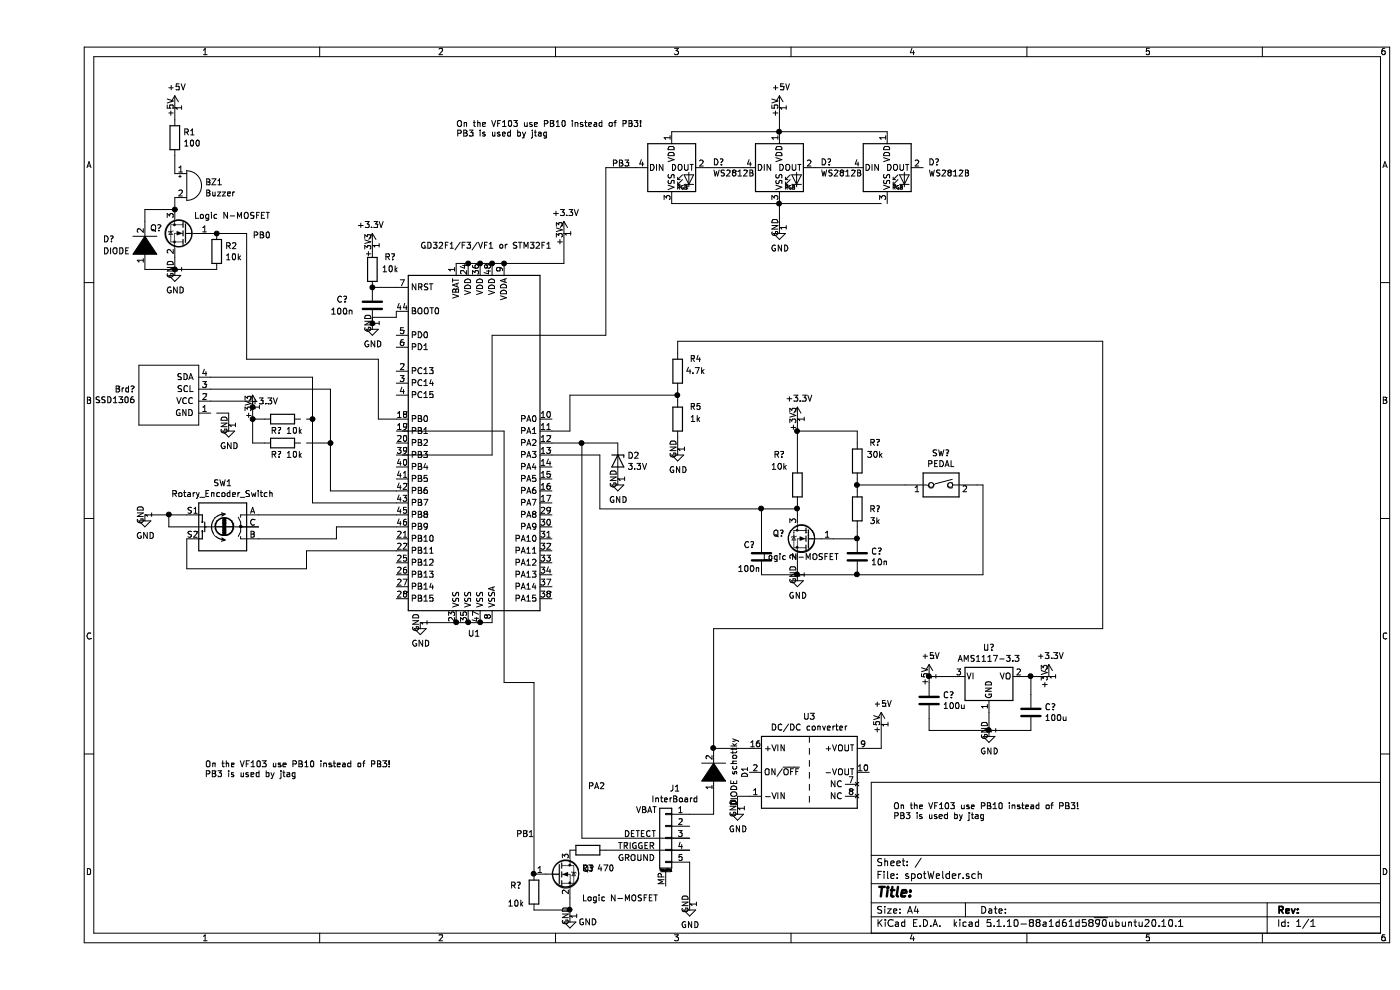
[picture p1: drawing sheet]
EESchema Schematic File Version 4
EELAYER 30 0
EELAYER END
$Descr A4 11693 8268
encoding utf-8
Sheet 1 1
Title ""
Date ""
Rev ""
Comp ""
Comment1 ""
Comment2 ""
Comment3 ""
Comment4 ""
$EndDescr
$Comp
L Device:Rotary_Encoder_Switch SW1
U 1 1
P 1550 4400
F 0 "SW1" H 1550 4767 50  0000 C CNN
F 1 "Rotary_Encoder_Switch" H 1550 4676 50  0000 C CNN
F 2 "" H 1400 4560 50  0001 C CNN
F 3 "~" H 1550 4660 50  0001 C CNN
	1    1550 4400
	-1   0    0    -1  
$EndComp
$Comp
L Connector_Generic_MountingPin:Conn_01x05_MountingPin J1
U 1 1
P 5250 7000
F 0 "J1" H 5172 7417 50  0000 C CNN
F 1 "InterBoard" H 5172 7326 50  0000 C CNN
F 2 "" H 5250 7000 50  0001 C CNN
F 3 "~" H 5250 7000 50  0001 C CNN
	1    5250 7000
	-1   0    0    -1  
$EndComp
$Comp
L Converter_DCDC:ATA00A18S-L U3
U 1 1
P 6450 6450
F 0 "U3" H 6450 6917 50  0000 C CNN
F 1 "DC/DC converter" H 6450 6826 50  0000 C CNN
F 2 "Converter_DCDC:Converter_DCDC_Artesyn_ATA_SMD" H 6450 6100 50  0001 C CIN
F 3 "https://www.artesyn.com/power/assets/ata_series_ds_01apr2015_79c25814fd.pdf" H 6450 6000 50  0001 C CNN
	1    6450 6450
	1    0    0    -1  
$EndComp
$Comp
L power:GND #PWR05
U 1 1
P 5450 7550
F 0 "#PWR05" H 5450 7300 50  0001 C CNN
F 1 "GND" H 5455 7377 50  0000 C CNN
F 2 "" H 5450 7550 50  0001 C CNN
F 3 "" H 5450 7550 50  0001 C CNN
	1    5450 7550
	1    0    0    -1  
$EndComp
$Comp
L power:GND #PWR010
U 1 1
P 5850 6750
F 0 "#PWR010" H 5850 6500 50  0001 C CNN
F 1 "GND" H 5855 6577 50  0000 C CNN
F 2 "" H 5850 6750 50  0001 C CNN
F 3 "" H 5850 6750 50  0001 C CNN
	1    5850 6750
	1    0    0    -1  
$EndComp
$Comp
L power:GND #PWR03
U 1 1
P 3200 5200
F 0 "#PWR03" H 3200 4950 50  0001 C CNN
F 1 "GND" H 3205 5027 50  0000 C CNN
F 2 "" H 3200 5200 50  0001 C CNN
F 3 "" H 3200 5200 50  0001 C CNN
	1    3200 5200
	1    0    0    -1  
$EndComp
Wire Wire Line
	5950 6650 5850 6650
Wire Wire Line
	5850 6650 5850 6750
Wire Wire Line
	7050 6250 6950 6250
$Comp
L Device:R R3
U 1 1
P 4600 7100
F 0 "R3" V 4750 7100 50  0000 C CNN
F 1 "470" V 4750 7250 50  0000 C CNN
F 2 "" V 4530 7100 50  0001 C CNN
F 3 "~" H 4600 7100 50  0001 C CNN
	1    4600 7100
	0    1    1    0   
$EndComp
$Comp
L power:GND #PWR07
U 1 1
P 4850 4000
F 0 "#PWR07" H 4850 3750 50  0001 C CNN
F 1 "GND" H 4855 3827 50  0000 C CNN
F 2 "" H 4850 4000 50  0001 C CNN
F 3 "" H 4850 4000 50  0001 C CNN
	1    4850 4000
	1    0    0    -1  
$EndComp
$Comp
L Device:D_Zener D2
U 1 1
P 4850 3850
F 0 "D2" V 4804 3930 50  0000 L CNN
F 1 "3.3V" V 4895 3930 50  0000 L CNN
F 2 "" H 4850 3850 50  0001 C CNN
F 3 "~" H 4850 3850 50  0001 C CNN
	1    4850 3850
	0    1    1    0   
$EndComp
Text Label 5000 6800 0    50   ~ 0
VBAT
Text Label 4900 7000 0    50   ~ 0
DETECT
Text Label 4850 7100 0    50   ~ 0
TRIGGER
Text Label 4850 7200 0    50   ~ 0
GROUND
$Comp
L pspice:DIODE D1
U 1 1
P 5650 6450
F 0 "D1" H 5650 6715 50  0000 C CNN
F 1 "DIODE schottky" H 5650 6624 50  0000 C CNN
F 2 "" H 5650 6450 50  0001 C CNN
F 3 "~" H 5650 6450 50  0001 C CNN
	1    5650 6450
	0    1    -1   0   
$EndComp
$Comp
L Device:R R4
U 1 1
P 5350 3100
F 0 "R4" H 5200 3000 50  0000 C CNN
F 1 "4.7k" H 5200 3100 50  0000 C CNN
F 2 "" V 5280 3100 50  0001 C CNN
F 3 "~" H 5350 3100 50  0001 C CNN
	1    5350 3100
	-1   0    0    1   
$EndComp
$Comp
L Device:R R5
U 1 1
P 5350 3500
F 0 "R5" H 5200 3400 50  0000 C CNN
F 1 "1k" H 5200 3500 50  0000 C CNN
F 2 "" V 5280 3500 50  0001 C CNN
F 3 "~" H 5350 3500 50  0001 C CNN
	1    5350 3500
	-1   0    0    1   
$EndComp
$Comp
L power:GND #PWR09
U 1 1
P 5350 3750
F 0 "#PWR09" H 5350 3500 50  0001 C CNN
F 1 "GND" H 5355 3577 50  0000 C CNN
F 2 "" H 5350 3750 50  0001 C CNN
F 3 "" H 5350 3750 50  0001 C CNN
	1    5350 3750
	1    0    0    -1  
$EndComp
Wire Wire Line
	5350 3650 5350 3750
Wire Wire Line
	5350 3250 5350 3300
Connection ~ 5350 3300
Wire Wire Line
	5350 3300 5350 3350
Wire Wire Line
	5350 2850 5350 2950
$Comp
L Device:Buzzer BZ1
U 1 1
P 1250 1550
F 0 "BZ1" H 1402 1579 50  0000 L CNN
F 1 "Buzzer" H 1402 1488 50  0000 L CNN
F 2 "" V 1225 1650 50  0001 C CNN
F 3 "~" V 1225 1650 50  0001 C CNN
	1    1250 1550
	1    0    0    -1  
$EndComp
$Comp
L power:GND #PWR02
U 1 1
P 1150 2250
F 0 "#PWR02" H 1150 2000 50  0001 C CNN
F 1 "GND" H 1155 2077 50  0000 C CNN
F 2 "" H 1150 2250 50  0001 C CNN
F 3 "" H 1150 2250 50  0001 C CNN
	1    1150 2250
	1    0    0    -1  
$EndComp
$Comp
L power:GND #PWR08
U 1 1
P 1600 3550
F 0 "#PWR08" H 1600 3300 50  0001 C CNN
F 1 "GND" H 1605 3377 50  0000 C CNN
F 2 "" H 1600 3550 50  0001 C CNN
F 3 "" H 1600 3550 50  0001 C CNN
	1    1600 3550
	1    0    0    -1  
$EndComp
$Comp
L power:+3.3V #PWR06
U 1 1
P 1800 3400
F 0 "#PWR06" H 1800 3250 50  0001 C CNN
F 1 "+3.3V" H 1700 3450 50  0000 C CNN
F 2 "" H 1800 3400 50  0001 C CNN
F 3 "" H 1800 3400 50  0001 C CNN
	1    1800 3400
	-1   0    0    -1  
$EndComp
$Comp
L Device:R R1
U 1 1
P 1150 1150
F 0 "R1" H 1220 1196 50  0000 L CNN
F 1 "100" H 1220 1105 50  0000 L CNN
F 2 "" V 1080 1150 50  0001 C CNN
F 3 "~" H 1150 1150 50  0001 C CNN
	1    1150 1150
	1    0    0    -1  
$EndComp
$Comp
L power:+5V #PWR012
U 1 1
P 7050 6050
F 0 "#PWR012" H 7050 5900 50  0001 C CNN
F 1 "+5V" H 7065 6223 50  0000 C CNN
F 2 "" H 7050 6050 50  0001 C CNN
F 3 "" H 7050 6050 50  0001 C CNN
	1    7050 6050
	1    0    0    -1  
$EndComp
Wire Wire Line
	7050 6050 7050 6250
$Comp
L power:+5V #PWR01
U 1 1
P 1150 900
F 0 "#PWR01" H 1150 750 50  0001 C CNN
F 1 "+5V" H 1165 1073 50  0000 C CNN
F 2 "" H 1150 900 50  0001 C CNN
F 3 "" H 1150 900 50  0001 C CNN
	1    1150 900 
	1    0    0    -1  
$EndComp
$Comp
L Device:R R2
U 1 1
P 1500 2100
F 0 "R2" H 1570 2146 50  0000 L CNN
F 1 "10k" H 1570 2055 50  0000 L CNN
F 2 "" V 1430 2100 50  0001 C CNN
F 3 "~" H 1500 2100 50  0001 C CNN
	1    1500 2100
	1    0    0    -1  
$EndComp
Wire Wire Line
	1150 1000 1150 900 
Wire Wire Line
	1150 1450 1150 1300
Wire Wire Line
	1150 1750 1150 1650
Wire Wire Line
	1450 1950 1500 1950
Wire Wire Line
	1500 2250 1150 2250
Connection ~ 1150 2250
Wire Wire Line
	1150 2150 1150 2250
$Comp
L Transistor_FET:ZXMN2A01F Q?
U 1 1
P 4350 7300
F 0 "Q?" H 4555 7346 50  0000 L CNN
F 1 "Logic N-MOSFET" H 4550 7100 50  0000 L CNN
F 2 "Package_TO_SOT_SMD:SOT-23" H 4550 7225 50  0001 L CIN
F 3 "http://www.diodes.com/assets/Datasheets/ZXMN2A01F.pdf" H 4350 7300 50  0001 L CNN
	1    4350 7300
	1    0    0    -1  
$EndComp
$Comp
L Device:R R?
U 1 1
P 4150 7450
F 0 "R?" H 4300 7400 50  0000 C CNN
F 1 "10k" H 4300 7550 50  0000 C CNN
F 2 "" V 4080 7450 50  0001 C CNN
F 3 "~" H 4150 7450 50  0001 C CNN
	1    4150 7450
	-1   0    0    1   
$EndComp
$Comp
L Transistor_FET:ZXMN2A01F Q?
U 1 1
P 6450 4500
F 0 "Q?" H 6655 4546 50  0000 L CNN
F 1 "Logic N-MOSFET" H 6200 4350 50  0000 L CNN
F 2 "Package_TO_SOT_SMD:SOT-23" H 6650 4425 50  0001 L CIN
F 3 "http://www.diodes.com/assets/Datasheets/ZXMN2A01F.pdf" H 6450 4500 50  0001 L CNN
	1    6450 4500
	-1   0    0    -1  
$EndComp
$Comp
L power:GND #PWR?
U 1 1
P 6350 4800
F 0 "#PWR?" H 6350 4550 50  0001 C CNN
F 1 "GND" H 6355 4627 50  0000 C CNN
F 2 "" H 6350 4800 50  0001 C CNN
F 3 "" H 6350 4800 50  0001 C CNN
	1    6350 4800
	1    0    0    -1  
$EndComp
$Comp
L power:+3.3V #PWR?
U 1 1
P 6350 3500
F 0 "#PWR?" H 6350 3350 50  0001 C CNN
F 1 "+3.3V" H 6365 3673 50  0000 C CNN
F 2 "" H 6350 3500 50  0001 C CNN
F 3 "" H 6350 3500 50  0001 C CNN
	1    6350 3500
	1    0    0    -1  
$EndComp
$Comp
L Device:R R?
U 1 1
P 6850 4250
F 0 "R?" H 7000 4250 50  0000 C CNN
F 1 "3k" H 7000 4150 50  0000 C CNN
F 2 "" V 6780 4250 50  0001 C CNN
F 3 "~" H 6850 4250 50  0001 C CNN
	1    6850 4250
	1    0    0    -1  
$EndComp
$Comp
L Device:R R?
U 1 1
P 6850 3850
F 0 "R?" H 6700 3700 50  0000 C CNN
F 1 "30k" H 6700 3800 50  0000 C CNN
F 2 "" V 6780 3850 50  0001 C CNN
F 3 "~" H 6850 3850 50  0001 C CNN
	1    6850 3850
	-1   0    0    1   
$EndComp
$Comp
L Device:R R?
U 1 1
P 6350 4050
F 0 "R?" H 6500 3800 50  0000 C CNN
F 1 "10k" H 6500 3900 50  0000 C CNN
F 2 "" V 6280 4050 50  0001 C CNN
F 3 "~" H 6350 4050 50  0001 C CNN
	1    6350 4050
	-1   0    0    1   
$EndComp
Wire Wire Line
	6350 4700 6350 4800
Connection ~ 6350 4800
Wire Wire Line
	6350 4300 6350 4250
Connection ~ 6350 4250
Wire Wire Line
	6350 4250 6350 4200
$Comp
L Device:C C?
U 1 1
P 6850 4650
F 0 "C?" H 6965 4696 50  0000 L CNN
F 1 "10n" H 6965 4605 50  0000 L CNN
F 2 "" H 6888 4500 50  0001 C CNN
F 3 "~" H 6850 4650 50  0001 C CNN
	1    6850 4650
	1    0    0    -1  
$EndComp
Wire Wire Line
	6350 4800 6850 4800
$Comp
L Switch:SW_DIP_x01 SW?
U 1 1
P 7550 4050
F 0 "SW?" H 7550 4317 50  0000 C CNN
F 1 "PEDAL" H 7550 4226 50  0000 C CNN
F 2 "" H 7550 4050 50  0001 C CNN
F 3 "~" H 7550 4050 50  0001 C CNN
	1    7550 4050
	1    0    0    -1  
$EndComp
Wire Wire Line
	6650 4500 6850 4500
Connection ~ 6850 4800
Wire Wire Line
	6850 4800 7900 4800
Wire Wire Line
	6350 3500 6350 3600
Wire Wire Line
	6350 3600 6850 3600
Wire Wire Line
	6850 3600 6850 3700
Connection ~ 6350 3600
Wire Wire Line
	6350 3600 6350 3900
Wire Wire Line
	6850 4000 6850 4050
Wire Wire Line
	6850 4400 6850 4500
Connection ~ 6850 4500
Wire Wire Line
	7850 4050 7900 4050
Wire Wire Line
	7900 4050 7900 4800
Wire Wire Line
	7250 4050 6850 4050
Connection ~ 6850 4050
Wire Wire Line
	6850 4050 6850 4100
$Comp
L Device:C C?
U 1 1
P 6050 4650
F 0 "C?" H 5900 4750 50  0000 L CNN
F 1 "100n" H 5850 4550 50  0000 L CNN
F 2 "" H 6088 4500 50  0001 C CNN
F 3 "~" H 6050 4650 50  0001 C CNN
	1    6050 4650
	1    0    0    -1  
$EndComp
$Comp
L spotWelder-rescue:SSD1306-SSD1306-128x64_OLED Brd?
U 1 1
P 1100 3300
F 0 "Brd?" V 1146 3022 50  0000 R CNN
F 1 "SSD1306" V 1055 3022 50  0000 R CNN
F 2 "" H 1100 3550 50  0001 C CNN
F 3 "" H 1100 3550 50  0001 C CNN
	1    1100 3300
	0    1    -1   0   
$EndComp
$Comp
L LED:WS2812B D?
U 1 1
P 5300 1400
F 0 "D?" H 5644 1446 50  0000 L CNN
F 1 "WS2812B" H 5644 1355 50  0000 L CNN
F 2 "LED_SMD:LED_WS2812B_PLCC4_5.0x5.0mm_P3.2mm" H 5350 1100 50  0001 L TNN
F 3 "https://cdn-shop.adafruit.com/datasheets/WS2812B.pdf" H 5400 1025 50  0001 L TNN
	1    5300 1400
	1    0    0    -1  
$EndComp
$Comp
L LED:WS2812B D?
U 1 1
P 6200 1400
F 0 "D?" H 6544 1446 50  0000 L CNN
F 1 "WS2812B" H 6544 1355 50  0000 L CNN
F 2 "LED_SMD:LED_WS2812B_PLCC4_5.0x5.0mm_P3.2mm" H 6250 1100 50  0001 L TNN
F 3 "https://cdn-shop.adafruit.com/datasheets/WS2812B.pdf" H 6300 1025 50  0001 L TNN
	1    6200 1400
	1    0    0    -1  
$EndComp
$Comp
L LED:WS2812B D?
U 1 1
P 7100 1400
F 0 "D?" H 7444 1446 50  0000 L CNN
F 1 "WS2812B" H 7444 1355 50  0000 L CNN
F 2 "LED_SMD:LED_WS2812B_PLCC4_5.0x5.0mm_P3.2mm" H 7150 1100 50  0001 L TNN
F 3 "https://cdn-shop.adafruit.com/datasheets/WS2812B.pdf" H 7200 1025 50  0001 L TNN
	1    7100 1400
	1    0    0    -1  
$EndComp
$Comp
L power:+5V #PWR?
U 1 1
P 6200 900
F 0 "#PWR?" H 6200 750 50  0001 C CNN
F 1 "+5V" H 6215 1073 50  0000 C CNN
F 2 "" H 6200 900 50  0001 C CNN
F 3 "" H 6200 900 50  0001 C CNN
	1    6200 900 
	1    0    0    -1  
$EndComp
$Comp
L power:GND #PWR?
U 1 1
P 6200 1900
F 0 "#PWR?" H 6200 1650 50  0001 C CNN
F 1 "GND" H 6205 1727 50  0000 C CNN
F 2 "" H 6200 1900 50  0001 C CNN
F 3 "" H 6200 1900 50  0001 C CNN
	1    6200 1900
	1    0    0    -1  
$EndComp
Wire Wire Line
	5300 1100 6200 1100
Wire Wire Line
	5300 1700 6200 1700
Wire Wire Line
	6200 1700 6200 1900
Connection ~ 6200 1700
Wire Wire Line
	6200 1100 6200 900 
Connection ~ 6200 1100
Wire Wire Line
	6200 1100 7100 1100
Wire Wire Line
	7050 1700 6200 1700
Wire Wire Line
	5600 1400 5900 1400
Wire Wire Line
	6500 1400 6800 1400
Wire Wire Line
	4300 3800 4700 3800
Connection ~ 6050 4250
Wire Wire Line
	6050 4250 6350 4250
Wire Wire Line
	6050 4500 6050 4250
Wire Wire Line
	1850 4300 3000 4300
Wire Wire Line
	2500 4400 2500 4500
Wire Wire Line
	2500 4500 1850 4500
Wire Wire Line
	2500 4400 3000 4400
$Comp
L power:GND #PWR?
U 1 1
P 900 4300
F 0 "#PWR?" H 900 4050 50  0001 C CNN
F 1 "GND" H 905 4127 50  0000 C CNN
F 2 "" H 900 4300 50  0001 C CNN
F 3 "" H 900 4300 50  0001 C CNN
	1    900  4300
	1    0    0    -1  
$EndComp
Wire Wire Line
	950  4300 1100 4300
Wire Wire Line
	1850 4400 1100 4400
Wire Wire Line
	1100 4400 1100 4300
Connection ~ 1100 4300
Wire Wire Line
	1100 4300 1250 4300
Wire Wire Line
	2250 4600 2250 4750
Wire Wire Line
	2250 4750 1250 4750
Wire Wire Line
	1250 4750 1250 4500
Wire Wire Line
	2250 4600 3000 4600
Connection ~ 1500 1950
Wire Wire Line
	2850 3500 2850 3000
Wire Wire Line
	2850 3500 3000 3500
Wire Wire Line
	1450 3350 1800 3350
Wire Wire Line
	1800 3350 1800 3400
Wire Wire Line
	1500 3450 1600 3450
Wire Wire Line
	1600 3450 1600 3550
Wire Wire Line
	2450 3250 2450 3700
Wire Wire Line
	1450 3250 2450 3250
Wire Wire Line
	2450 4100 3000 4100
Wire Wire Line
	2300 3150 2300 3500
Wire Wire Line
	2300 4200 3000 4200
Wire Wire Line
	1450 3150 2300 3150
$Comp
L Device:R R?
U 1 1
P 2050 3500
F 0 "R?" V 1950 3550 50  0000 C CNN
F 1 "10k" V 1950 3400 50  0000 C CNN
F 2 "" V 1980 3500 50  0001 C CNN
F 3 "~" H 2050 3500 50  0001 C CNN
	1    2050 3500
	0    -1   -1   0   
$EndComp
$Comp
L Device:R R?
U 1 1
P 2050 3700
F 0 "R?" V 1950 3750 50  0000 C CNN
F 1 "10k" V 1950 3600 50  0000 C CNN
F 2 "" V 1980 3700 50  0001 C CNN
F 3 "~" H 2050 3700 50  0001 C CNN
	1    2050 3700
	0    -1   -1   0   
$EndComp
Wire Wire Line
	2250 3500 2300 3500
Connection ~ 2300 3500
Wire Wire Line
	2300 3500 2300 4200
Wire Wire Line
	2250 3700 2450 3700
Connection ~ 2450 3700
Wire Wire Line
	2450 3700 2450 4100
Wire Wire Line
	1800 3400 1800 3500
Wire Wire Line
	1800 3500 1900 3500
Connection ~ 1800 3400
Wire Wire Line
	1800 3500 1800 3700
Wire Wire Line
	1800 3700 1900 3700
Connection ~ 1800 3500
$Comp
L Regulator_Linear:AMS1117-3.3 U?
U 1 1
P 7950 5650
F 0 "U?" H 7950 5892 50  0000 C CNN
F 1 "AMS1117-3.3" H 7950 5801 50  0000 C CNN
F 2 "Package_TO_SOT_SMD:SOT-223-3_TabPin2" H 7950 5850 50  0001 C CNN
F 3 "http://www.advanced-monolithic.com/pdf/ds1117.pdf" H 8050 5400 50  0001 C CNN
	1    7950 5650
	1    0    0    -1  
$EndComp
$Comp
L power:+5V #PWR?
U 1 1
P 7450 5650
F 0 "#PWR?" H 7450 5500 50  0001 C CNN
F 1 "+5V" H 7465 5823 50  0000 C CNN
F 2 "" H 7450 5650 50  0001 C CNN
F 3 "" H 7450 5650 50  0001 C CNN
	1    7450 5650
	1    0    0    -1  
$EndComp
$Comp
L power:+3.3V #PWR?
U 1 1
P 8450 5650
F 0 "#PWR?" H 8450 5500 50  0001 C CNN
F 1 "+3.3V" H 8465 5823 50  0000 C CNN
F 2 "" H 8450 5650 50  0001 C CNN
F 3 "" H 8450 5650 50  0001 C CNN
	1    8450 5650
	1    0    0    -1  
$EndComp
$Comp
L power:GND #PWR?
U 1 1
P 7950 6100
F 0 "#PWR?" H 7950 5850 50  0001 C CNN
F 1 "GND" H 7955 5927 50  0000 C CNN
F 2 "" H 7950 6100 50  0001 C CNN
F 3 "" H 7950 6100 50  0001 C CNN
	1    7950 6100
	1    0    0    -1  
$EndComp
Wire Wire Line
	7450 5650 7650 5650
Wire Wire Line
	8250 5650 8300 5650
Wire Wire Line
	7950 6100 7950 5950
$Comp
L Device:C C?
U 1 1
P 8300 5950
F 0 "C?" H 8415 5996 50  0000 L CNN
F 1 "100u" H 8415 5905 50  0000 L CNN
F 2 "" H 8338 5800 50  0001 C CNN
F 3 "~" H 8300 5950 50  0001 C CNN
	1    8300 5950
	1    0    0    -1  
$EndComp
Wire Wire Line
	8300 5800 8300 5650
Connection ~ 8300 5650
Wire Wire Line
	8300 5650 8450 5650
Wire Wire Line
	8300 6100 7950 6100
Connection ~ 7950 6100
$Comp
L Device:C C?
U 1 1
P 7450 5850
F 0 "C?" H 7565 5896 50  0000 L CNN
F 1 "100u" H 7565 5805 50  0000 L CNN
F 2 "" H 7488 5700 50  0001 C CNN
F 3 "~" H 7450 5850 50  0001 C CNN
	1    7450 5850
	1    0    0    -1  
$EndComp
Wire Wire Line
	7450 6000 7450 6100
Wire Wire Line
	7450 6100 7950 6100
Wire Wire Line
	7450 5700 7450 5650
Connection ~ 7450 5650
Wire Wire Line
	2850 3000 1750 3000
Wire Wire Line
	1750 3000 1750 1950
Wire Wire Line
	1500 1950 1750 1950
$Comp
L power:+3.3V #PWR?
U 1 1
P 2800 2050
F 0 "#PWR?" H 2800 1900 50  0001 C CNN
F 1 "+3.3V" H 2815 2223 50  0000 C CNN
F 2 "" H 2800 2050 50  0001 C CNN
F 3 "" H 2800 2050 50  0001 C CNN
	1    2800 2050
	-1   0    0    -1  
$EndComp
$Comp
L power:GND #PWR?
U 1 1
P 2800 2700
F 0 "#PWR?" H 2800 2450 50  0001 C CNN
F 1 "GND" H 2805 2527 50  0000 C CNN
F 2 "" H 2800 2700 50  0001 C CNN
F 3 "" H 2800 2700 50  0001 C CNN
	1    2800 2700
	1    0    0    -1  
$EndComp
$Comp
L Device:R R?
U 1 1
P 2800 2250
F 0 "R?" H 2650 2150 50  0000 C CNN
F 1 "10k" H 2650 2250 50  0000 C CNN
F 2 "" V 2730 2250 50  0001 C CNN
F 3 "~" H 2800 2250 50  0001 C CNN
	1    2800 2250
	-1   0    0    1   
$EndComp
$Comp
L Device:C C?
U 1 1
P 2800 2550
F 0 "C?" H 2500 2600 50  0000 L CNN
F 1 "100n" H 2450 2500 50  0000 L CNN
F 2 "" H 2838 2400 50  0001 C CNN
F 3 "~" H 2800 2550 50  0001 C CNN
	1    2800 2550
	1    0    0    -1  
$EndComp
Wire Wire Line
	2800 2100 2800 2050
Wire Wire Line
	3000 2400 2800 2400
Connection ~ 2800 2400
Wire Wire Line
	3050 3800 3800 3800
Wire Wire Line
	3800 3800 3800 2800
Wire Wire Line
	3800 2800 4750 2800
Wire Wire Line
	4750 2800 4750 1400
Wire Wire Line
	4750 1400 5000 1400
Wire Wire Line
	3000 2600 3000 2650
Wire Wire Line
	3000 2650 2800 2650
Wire Wire Line
	2800 2650 2800 2700
Connection ~ 2800 2700
Wire Wire Line
	5650 5250 8900 5250
Wire Wire Line
	8900 5250 8900 2850
Wire Wire Line
	5350 2850 8900 2850
Wire Wire Line
	6050 4800 6350 4800
Wire Wire Line
	4700 4250 6050 4250
Wire Wire Line
	4700 3800 4700 4250
Wire Wire Line
	4300 3600 4450 3600
Wire Wire Line
	4450 3600 4450 3300
Wire Wire Line
	4450 3300 5350 3300
Wire Wire Line
	3050 3600 3900 3600
Wire Wire Line
	3900 3600 3900 5700
Text Label 4000 7000 0    50   ~ 0
PB1
Text Label 4800 1400 0    50   ~ 0
PB3
Wire Wire Line
	5650 5250 5650 6250
Wire Wire Line
	5650 6250 5950 6250
Connection ~ 5650 6250
Wire Wire Line
	5450 6800 5650 6800
Wire Wire Line
	5650 6800 5650 6650
Wire Wire Line
	4300 3700 4550 3700
Wire Wire Line
	5450 7100 4750 7100
$Comp
L power:GND #PWR?
U 1 1
P 4450 7650
F 0 "#PWR?" H 4450 7400 50  0001 C CNN
F 1 "GND" H 4600 7600 50  0000 C CNN
F 2 "" H 4450 7650 50  0001 C CNN
F 3 "" H 4450 7650 50  0001 C CNN
	1    4450 7650
	1    0    0    -1  
$EndComp
Wire Wire Line
	4450 7600 4450 7650
Wire Wire Line
	4450 7500 4450 7600
Connection ~ 4450 7600
Wire Wire Line
	4150 7600 4450 7600
Wire Wire Line
	4150 7300 4150 5700
Wire Wire Line
	4150 5700 3900 5700
Connection ~ 4150 7300
Wire Wire Line
	5450 7200 5450 7550
Wire Wire Line
	5450 7000 4550 7000
Connection ~ 4550 3700
Wire Wire Line
	4550 3700 4850 3700
Text Label 1800 2000 0    50   ~ 0
PB0
Text Label 4600 6600 0    50   ~ 0
PA2
Wire Wire Line
	4550 3700 4550 7000
$Comp
L power:+3.3V #PWR04
U 1 1
P 4400 1950
F 0 "#PWR04" H 4400 1800 50  0001 C CNN
F 1 "+3.3V" H 4415 2123 50  0000 C CNN
F 2 "" H 4400 1950 50  0001 C CNN
F 3 "" H 4400 1950 50  0001 C CNN
	1    4400 1950
	1    0    0    -1  
$EndComp
Wire Wire Line
	3700 5200 3800 5200
Connection ~ 3700 5200
Wire Wire Line
	3600 5200 3700 5200
Connection ~ 3600 5200
Wire Wire Line
	3500 5200 3600 5200
Wire Wire Line
	3250 5200 3500 5200
Connection ~ 3500 5200
Wire Wire Line
	3900 2200 3800 2200
Connection ~ 3800 2200
Wire Wire Line
	3800 2200 3700 2200
Connection ~ 3700 2200
Wire Wire Line
	3700 2200 3600 2200
Connection ~ 3600 2200
Wire Wire Line
	3600 2200 3500 2200
$Comp
L MCU_ST_STM32F1:STM32F103CBTx U1
U 1 1
P 3700 3700
F 0 "U1" H 3650 2111 50  0000 C CNN
F 1 "GD32F1/F3/VF1 or STM32F1" H 3750 5350 50  0000 C CNN
F 2 "Package_QFP:LQFP-48_7x7mm_P0.5mm" H 3100 2300 50  0001 R CNN
F 3 "http://www.st.com/st-web-ui/static/active/en/resource/technical/document/datasheet/CD00161566.pdf" H 3700 3700 50  0001 C CNN
	1    3700 3700
	1    0    0    -1  
$EndComp
Wire Wire Line
	4400 2200 4400 1950
Connection ~ 3900 2200
Wire Wire Line
	3900 2200 4400 2200
Text Notes 3500 1150 0    50   ~ 0
On the VF103 use PB10 instead of PB3!\nPB3 is used by jtag
$Comp
L pspice:DIODE D?
U 1 1
P 900 2050
F 0 "D?" V 950 1700 50  0000 L CNN
F 1 "DIODE" V 850 1700 50  0000 L CNN
F 2 "" H 900 2050 50  0001 C CNN
F 3 "~" H 900 2050 50  0001 C CNN
	1    900  2050
	0    1    -1   0   
$EndComp
$Comp
L Transistor_FET:ZXMN2A01F Q?
U 1 1
P 1250 1950
F 0 "Q?" H 1455 1996 50  0000 L CNN
F 1 "Logic N-MOSFET" H 550 2100 50  0000 L CNN
F 2 "Package_TO_SOT_SMD:SOT-23" H 1450 1875 50  0001 L CIN
F 3 "http://www.diodes.com/assets/Datasheets/ZXMN2A01F.pdf" H 1250 1950 50  0001 L CNN
	1    1250 1950
	-1   0    0    -1  
$EndComp
Wire Wire Line
	1150 1750 900  1750
Wire Wire Line
	900  1750 900  1850
Connection ~ 1150 1750
Wire Wire Line
	900  2250 1150 2250
Text Notes 7150 6850 0    50   ~ 0
On the VF103 use PB10 instead of PB3!\nPB3 is used by jtag
Text Notes 1400 6500 0    50   ~ 0
On the VF103 use PB10 instead of PB3!\nPB3 is used by jtag
$EndSCHEMATC
